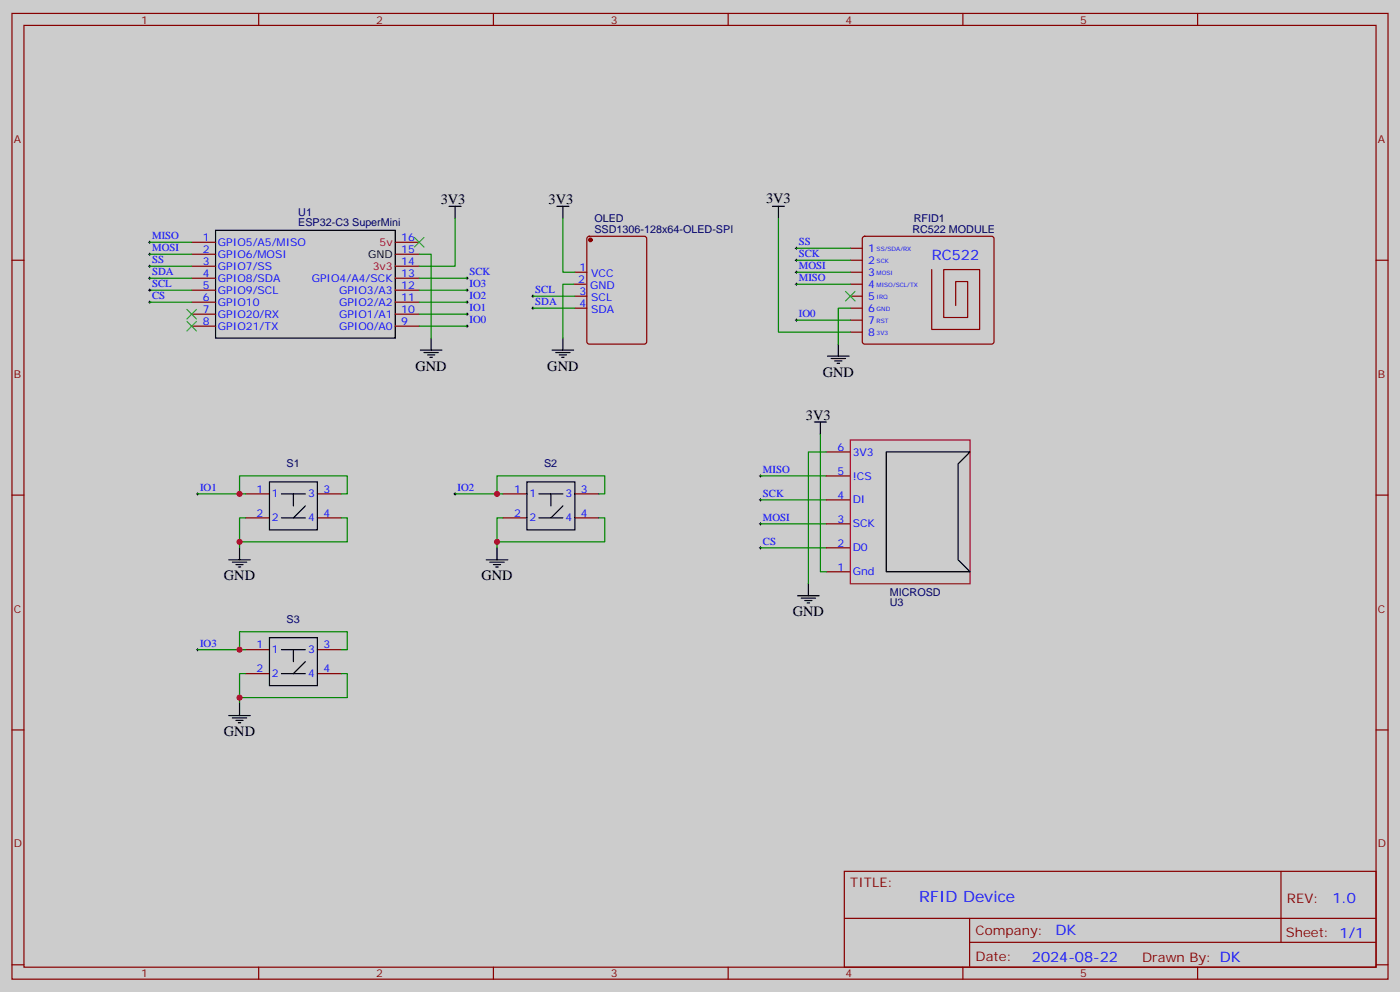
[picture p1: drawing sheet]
<svg xmlns="http://www.w3.org/2000/svg" width="412mm" height="292mm" viewBox="0 0 412 292" stroke-linecap="round" stroke-linejoin="round" font-family="sans-serif">
<path d="M0 0h412.4v292.1h-412.4z" fill="#ccc"/>
<g fill="none" stroke="#870000" stroke-width=".35">
<path d="M3.5 4h405.4v284.3h-405.4zM7.1 7.5h398.2v277.3h-398.2zM76.2 4v3.5M145.3 4v3.5M214.5 4v3.5M283.6 4v3.5M352.8 4v3.5M3.5 76.6h3.6M56.4 71.3h7.1M56.4 74.9h7.1M56.4 78.4h7.1M116.4 71.3h7.1"/>
<path d="M116.4 74.9h7.1M116.4 78.4h7.1M173.1 69.8l.5-.2h16.2l.6 .4 .1 30.6-.5 .7h-16.4l-.7-.4v-30.6zM250.5 76.6h3.5M250.5 73.1h3.5M254.2 69.8l.5-.2h37.4l.5 .2 .2 .5v30.3l-.2 .5-.5 .2h-37.4l-.5-.2-.2-.5v-30.3zM274.5 79.4v17.6h14.1v-17.6h-10.6v14.1h7v-10.6h-3.5v7.1M405.3 76.6h3.6M56.4 81.9h7.1M56.4 85.4h7.1M56.4 89h7.1M56.4 92.5h7.1"/>
<path d="M56.4 96h7.1M116.4 81.9h7.1M116.4 85.4h7.1M116.4 89h7.1M116.4 92.5h7.1M116.4 96h7.1M169 83.7h3.5M169.3 80.2h3.6M169.3 87.2h3.6M169.3 90.7h3.6M250.5 80.2h3.5M250.5 83.7h3.5"/>
<path d="M250.5 87.2h3.5M250.5 90.7h3.5M250.5 94.3h3.5M250.5 97.8h3.5M243.4 133.1h7.1M3.5 145.8h3.6M72.3 145.4h7.1M72.3 152.5h7.1M93.5 145.4h7M93.5 152.5h7M148.2 145.4h7M148.2 152.5h7"/>
<path d="M169.3 145.4h7.1M169.3 152.5h7.1M243.4 140.1h7.1M243.4 147.2h7.1M243.4 154.2h7.1M405.3 145.8h3.6M243.4 161.3h7.1M243.4 168.3h7.1M72.3 191.3h7.1M72.3 198.3h7.1M93.5 191.3h7M93.5 198.3h7"/>
<path d="M3.5 214.9h3.6M405.3 214.9h3.6M248.7 256.5h156.6v28.3h-156.6zM377.3 256.6v20.8M248.7 270.4h156.5M285.6 277.4h119.6M285.6 270.4v14.1M3.5 284.1h3.6M76.2 284.8v3.5M145.3 284.8v3.5M214.5 284.8v3.5M283.6 284.8v3.5"/>
<path d="M352.8 284.8v3.5M405.3 284.1h3.6"/>
</g>
<g fill="none" stroke="#000" stroke-width=".35">
<path d="M63.5 67.8h52.9v31.8h-52.9zM132.3 60.7h3.5M134.1 60.7v3.6M164 60.7h3.6M165.8 60.7v3.6M227.5 60.7h3.6M229.3 60.7v3.6M127 99.6v3.5M165.8 99.6v3.5M123.8 103.1h6.4M124.9 103.8h4.2M125.9 104.5h2.2"/>
<path d="M126.6 105.2h.8M162.6 103.1h6.4M163.7 103.8h4.2M164.7 104.5h2.2M165.5 105.2h.7M243.8 104.8h6.3M244.8 105.6h4.3M245.9 106.3h2.1M246.6 107h.7M246.9 101.3v3.5M79.4 141.9h14.1v14.1h-14.1zM82.9 145.4h7.1"/>
<path d="M82.9 152.5h7.1M86.4 145.4v3.5M90 148.9l-3.6 3.6M155.2 141.9h14.1v14.1h-14.1zM158.7 145.4h7.1M158.7 152.5h7.1M162.3 145.4v3.5M165.8 148.9l-3.5 3.6M234.9 175.4h6.4M236 176.1h4.2M237.1 176.8h2.1M237.8 177.5h.7"/>
<path d="M238.1 171.9v3.5M79.4 187.7h14.1v14.2h-14.1zM82.9 191.3h7.1M82.9 198.3h7.1M86.4 191.3v3.5M90 194.8l-3.6 3.5"/>
</g>
<circle cx="173.9" cy="70.6" r=".53" fill="#870000" stroke="#870000" stroke-width=".35"/>
<g fill="none" stroke="#008700" stroke-width=".35">
<path d="M44.1 71.3h12.3M44.1 74.9h12.3M44.1 78.4h12.3M123.5 74.9h3.5v24.7M134.1 64.3v14.1h-10.6M165.8 64.3v15.9h3.5M229.3 64.3v33.5h21.2M234.6 76.6h15.9M234.6 73.1h15.9M44.1 81.9h12.3M44.1 85.4h12.3M44.1 89h12.3"/>
<path d="M123.5 81.9h14.1M123.5 85.4h14.1M123.5 89h14.1M123.5 96h14.1M123.5 92.5h14.1M157 90.7h12.3M157 87.2h12.3M169 83.7h-3.2v15.9M234.6 83.7h15.9M234.6 80.2h15.9M234.6 94.3h15.9M250.5 90.7h-3.6v10.6"/>
<path d="M224 140.1h19.4M224 154.2h19.4M224 147.2h19.4M224 161.3h19.4"/>
</g>
<g fill="none" stroke="#000" stroke-width=".29">
<path d="M43.7 71.3h.7M43.7 74.9h.7M43.7 78.4h.7M44.1 71v.7M44.1 74.5v.7M44.1 78v.7M234.2 76.6h.7M234.2 73.1h.7M234.6 72.7v.7M234.6 76.3v.7M234.6 79.8v.7M43.7 81.9h.7"/>
<path d="M43.7 85.4h.7M43.7 89h.7M44.1 81.6v.7M44.1 85.1v.7M44.1 88.6v.7M137.2 81.9h.7M137.2 85.4h.7M137.2 89h.7M137.2 96h.7M137.2 92.5h.7M137.6 81.6v.7M137.6 85.1v.7"/>
<path d="M137.6 88.6v.7M137.6 92.1v.8M137.6 95.7v.7M156.6 90.7h.7M156.6 87.2h.7M157 86.9v.7M157 90.4v.7M234.2 83.7h.7M234.2 80.2h.7M234.2 94.3h.7M234.6 83.3v.7M234.6 93.9v.7"/>
<path d="M224 139.8v.7M223.7 140.1h.7M223.7 154.2h.7M223.7 147.2h.7M224 146.8v.7M224 153.9v.7M223.7 161.3h.7M224 160.9v.7"/>
</g>
<path d="M122.1 69.9l2.8 2.8M124.9 69.9l-2.8 2.8M55 91.1l2.9 2.8M55 94.6l2.9 2.8M57.9 91.1l-2.9 2.8M57.9 94.6l-2.9 2.8M249.1 85.8l2.8 2.8M251.9 85.8l-2.8 2.8" fill="none" stroke="#3c3" stroke-width=".35"/>
<path d="M250.5 129.5h35.3v42.4h-35.3z" fill="none" stroke="#903" stroke-width=".35"/>
<path d="M261.1 133.1h24.7l-3.6 3.5v28.2l3.6 3.5h-24.7z" fill="#ccc" stroke="#000" stroke-width=".35"/>
<g fill="none" stroke="#008700" stroke-width=".35">
<path d="M241.7 127.8v40.5h1.7M243.4 133.1h-5.3v38.8M58.2 145.4h14.1M70.6 145.4v-5.3h31.7v5.3h-1.8M72.3 152.5h-1.7v8.8M100.5 152.5h1.8v7h-31.7M134.1 145.4h14.1M146.4 145.4v-5.3h31.8v5.3h-1.8M148.2 152.5h-1.8v8.8M176.4 152.5h1.8v7h-31.8M58.2 191.3h14.1M70.6 191.3v-5.3h31.7v5.3h-1.8"/>
<path d="M72.3 198.3h-1.7v8.9M100.5 198.3h1.8v7.1h-31.7"/>
</g>
<g fill="none" stroke="#000" stroke-width=".35">
<path d="M239.9 124.2h3.5M241.7 124.2v3.6M67.4 164.8h6.3M68.4 165.5h4.3M69.5 166.2h2.1M70.2 166.9h.7M70.6 161.3v3.5M143.2 164.8h6.4M144.3 165.5h4.2M145.3 166.2h2.2M146 166.9h.8M146.4 161.3v3.5"/>
<path d="M67.4 210.7h6.3M68.4 211.4h4.3M69.5 212.1h2.1M70.2 212.8h.7M70.6 207.2v3.5"/>
</g>
<path d="M57.9 145.4h.7M58.2 145.1v.7M133.7 145.4h.7M134.1 145.1v.7M57.9 191.3h.7M58.2 190.9v.7" fill="none" stroke="#000" stroke-width=".29"/>
<g fill="#c00">
<circle cx="70.6" cy="159.5" r=".88"/>
<circle cx="70.6" cy="205.4" r=".88"/>
<circle cx="146.4" cy="159.5" r=".88"/>
<circle cx="70.6" cy="145.4" r=".88"/>
<circle cx="146.4" cy="145.4" r=".88"/>
<circle cx="70.6" cy="191.3" r=".88"/>
</g>
<text font-size="4.6" fill="#00f" x="270.8" y="265.6">RFID Device</text>
<g font-size="4.2">
<text x="225.7" y="59.6">3V3</text>
<text x="129.8" y="60">3V3</text>
<text x="161.6" y="60">3V3</text>
<text x="122.4" y="109.1">GND</text>
<text x="161.2" y="109.1">GND</text>
<text x="242.4" y="110.9">GND</text>
<text x="237.4" y="123.5">3V3</text>
<text x="66" y="170.9">GND</text>
<text x="141.8" y="170.9">GND</text>
<text x="233.5" y="181.5">GND</text>
<text x="66" y="216.7">GND</text>
</g>
<g font-size="4.2" fill="#00f">
<text x="274.5" y="76.6">RC522</text>
<text x="392.5" y="265.8">1.0</text>
<text x="310.9" y="275.4">DK</text>
<text x="304" y="283.2">2024-08-22</text>
</g>
<g font-size="3.9" fill="#800">
<text x="250.5" y="261.1">TITLE:</text>
<text x="379.1" y="265.8">REV:</text>
<text x="287.4" y="275.3">Company:</text>
<text x="378.7" y="275.9">Sheet: 1/1</text>
<text x="287.4" y="283">Date:</text>
<text x="336.4" y="283.1">Drawn By: DK</text>
</g>
<g font-size="3.2" fill="#800">
<text x="41.6" y="6.9">1</text>
<text x="110.8" y="6.9">2</text>
<text x="179.9" y="6.9">3</text>
<text x="249.1" y="6.9">4</text>
<text x="318.2" y="6.9">5</text>
<text x="4.1" y="42.1">A</text>
<text x="405.9" y="42.1">A</text>
<text x="4.1" y="111.2">B</text>
<text x="405.9" y="111.2">B</text>
<text x="4.1" y="180.3">C</text>
<text x="405.9" y="180.3">C</text>
<text x="4.1" y="249.5">D</text>
<text x="405.9" y="249.5">D</text>
<text x="41.6" y="287.8">1</text>
<text x="110.8" y="287.8">2</text>
<text x="179.9" y="287.8">3</text>
<text x="249.1" y="287.8">4</text>
<text x="318.2" y="287.8">5</text>
</g>
<g font-size="3.2" fill="#000080">
<text x="87.9" y="63.5">U1</text>
<text x="175.1" y="65.3">OLED</text>
<text x="269.2" y="65.2">RFID1</text>
<text x="87.9" y="66.6">ESP32-C3 SuperMini</text>
<text x="175.1" y="68.5">SSD1306-128x64-OLED-SPI</text>
<text x="268.8" y="68.5">RC522 MODULE</text>
<text x="84.4" y="137.5">S1</text>
<text x="160.3" y="137.5">S2</text>
<text x="262.1" y="175.4">MICROSD</text>
<text x="262.1" y="178.5">U3</text>
<text x="84.4" y="183.4">S3</text>
</g>
<g font-size="3.2" fill="#00f">
<text x="44.8" y="70.4">MISO</text>
<text x="59.7" y="71">1</text>
<text x="118.2" y="71">16</text>
<text x="44.8" y="74">MOSI</text>
<text x="44.8" y="77.5">SS</text>
<text x="59.7" y="74.5">2</text>
<text x="64.2" y="72.4">GPIO5/A5/MISO</text>
<text x="64.2" y="75.9">GPIO6/MOSI</text>
<text x="118.2" y="74.5">15</text>
<text x="235.3" y="75.7">SCK</text>
<text x="235.3" y="72.2">SS</text>
<text x="255.8" y="74.2">1</text>
<text x="255.8" y="77.7">2</text>
<text x="44.8" y="81">SDA</text>
<text x="59.7" y="78">3</text>
<text x="59.7" y="81.6">4</text>
<text x="64.2" y="79.4">GPIO7/SS</text>
<text x="64.2" y="83">GPIO8/SDA</text>
<text x="91.8" y="83">GPIO4/A4/SCK</text>
<text x="118.2" y="81.6">13</text>
<text x="118.2" y="78">14</text>
<text x="138.3" y="81">SCK</text>
<text x="170.3" y="83.3">2</text>
<text x="170.7" y="79.8">1</text>
<text x="174.2" y="81.6">VCC</text>
<text x="235.3" y="82.8">MISO</text>
<text x="235.3" y="79.3">MOSI</text>
<text x="255.8" y="81.2">3</text>
<text x="44.8" y="84.6">SCL</text>
<text x="44.8" y="88.1">CS</text>
<text x="59.7" y="85.1">5</text>
<text x="59.7" y="88.6">6</text>
<text x="64.2" y="86.5">GPIO9/SCL</text>
<text x="99.9" y="86.5">GPIO3/A3</text>
<text x="118.2" y="88.6">11</text>
<text x="118.2" y="85.1">12</text>
<text x="138.3" y="88.1">IO2</text>
<text x="138.3" y="84.6">IO3</text>
<text x="157.7" y="89.9">SDA</text>
<text x="157.7" y="86.3">SCL</text>
<text x="170.7" y="86.9">3</text>
<text x="173.8" y="85.1">GND</text>
<text x="174.2" y="88.6">SCL</text>
<text x="255.8" y="84.7">4</text>
<text x="255.8" y="88.3">5</text>
<text x="59.7" y="92.1">7</text>
<text x="59.7" y="95.7">8</text>
<text x="64.2" y="90">GPIO10</text>
<text x="64.2" y="93.6">GPIO20/RX</text>
<text x="99.9" y="93.6">GPIO1/A1</text>
<text x="99.9" y="90">GPIO2/A2</text>
<text x="118.2" y="95.7">9</text>
<text x="118.2" y="92.1">10</text>
<text x="138.3" y="95.1">IO0</text>
<text x="138.3" y="91.6">IO1</text>
<text x="170.7" y="90.4">4</text>
<text x="174.2" y="92.1">SDA</text>
<text x="235.3" y="93.4">IO0</text>
<text x="255.8" y="91.8">6</text>
<text x="255.8" y="95.3">7</text>
<text x="64.2" y="97.1">GPIO21/TX</text>
<text x="99.9" y="97.1">GPIO0/A0</text>
<text x="255.8" y="98.8">8</text>
<text x="246.7" y="132.7">6</text>
<text x="251.2" y="134.1">3V3</text>
<text x="224.7" y="139.2">MISO</text>
<text x="246.7" y="139.8">5</text>
<text x="251.2" y="141.2">!CS</text>
<text x="58.9" y="144.5">IO1</text>
<text x="75.6" y="145.1">1</text>
<text x="80.1" y="146.5">1</text>
<text x="90.8" y="146.5">3</text>
<text x="95.2" y="145.1">3</text>
<text x="134.8" y="144.5">IO2</text>
<text x="151.4" y="145.1">1</text>
<text x="155.9" y="146.5">1</text>
<text x="166.6" y="146.5">3</text>
<text x="171.1" y="145.1">3</text>
<text x="224.7" y="146.3">SCK</text>
<text x="246.7" y="146.8">4</text>
<text x="251.2" y="148.2">DI</text>
<text x="75.6" y="152.1">2</text>
<text x="80.1" y="153.5">2</text>
<text x="90.8" y="153.5">4</text>
<text x="95.2" y="152.1">4</text>
<text x="151.4" y="152.1">2</text>
<text x="155.9" y="153.5">2</text>
<text x="166.6" y="153.5">4</text>
<text x="171.1" y="152.1">4</text>
<text x="224.7" y="153.4">MOSI</text>
<text x="246.7" y="153.9">3</text>
<text x="251.2" y="155.3">SCK</text>
<text x="224.7" y="160.4">CS</text>
<text x="246.7" y="160.9">2</text>
<text x="246.7" y="168">1</text>
<text x="251.2" y="162.3">D0</text>
<text x="251.2" y="169.4">Gnd</text>
<text x="58.9" y="190.4">IO3</text>
<text x="75.6" y="190.9">1</text>
<text x="95.2" y="190.9">3</text>
<text x="75.6" y="198">2</text>
<text x="80.1" y="192.3">1</text>
<text x="90.8" y="192.3">3</text>
<text x="95.2" y="198">4</text>
<text x="80.1" y="199.4">2</text>
<text x="90.8" y="199.4">4</text>
</g>
<text font-size="3.2" x="108.4" y="75.9">GND</text>
<g font-size="3.2" fill="#f00">
<text x="111.8" y="72.4">5v</text>
<text x="109.8" y="79.4">3v3</text>
</g>
<g font-size="1.8" fill="#00f">
<text x="258.2" y="73.8">SS/SDA/RX</text>
<text x="258.2" y="77.3">SCK</text>
<text x="258.2" y="80.9">MOSI</text>
<text x="258.2" y="84.4">MISO/SCL/TX</text>
<text x="258.2" y="87.9">IRQ</text>
<text x="258.2" y="91.4">GND</text>
<text x="258.2" y="95">RST</text>
<text x="258.2" y="98.5">3V3</text>
</g>
</svg>
